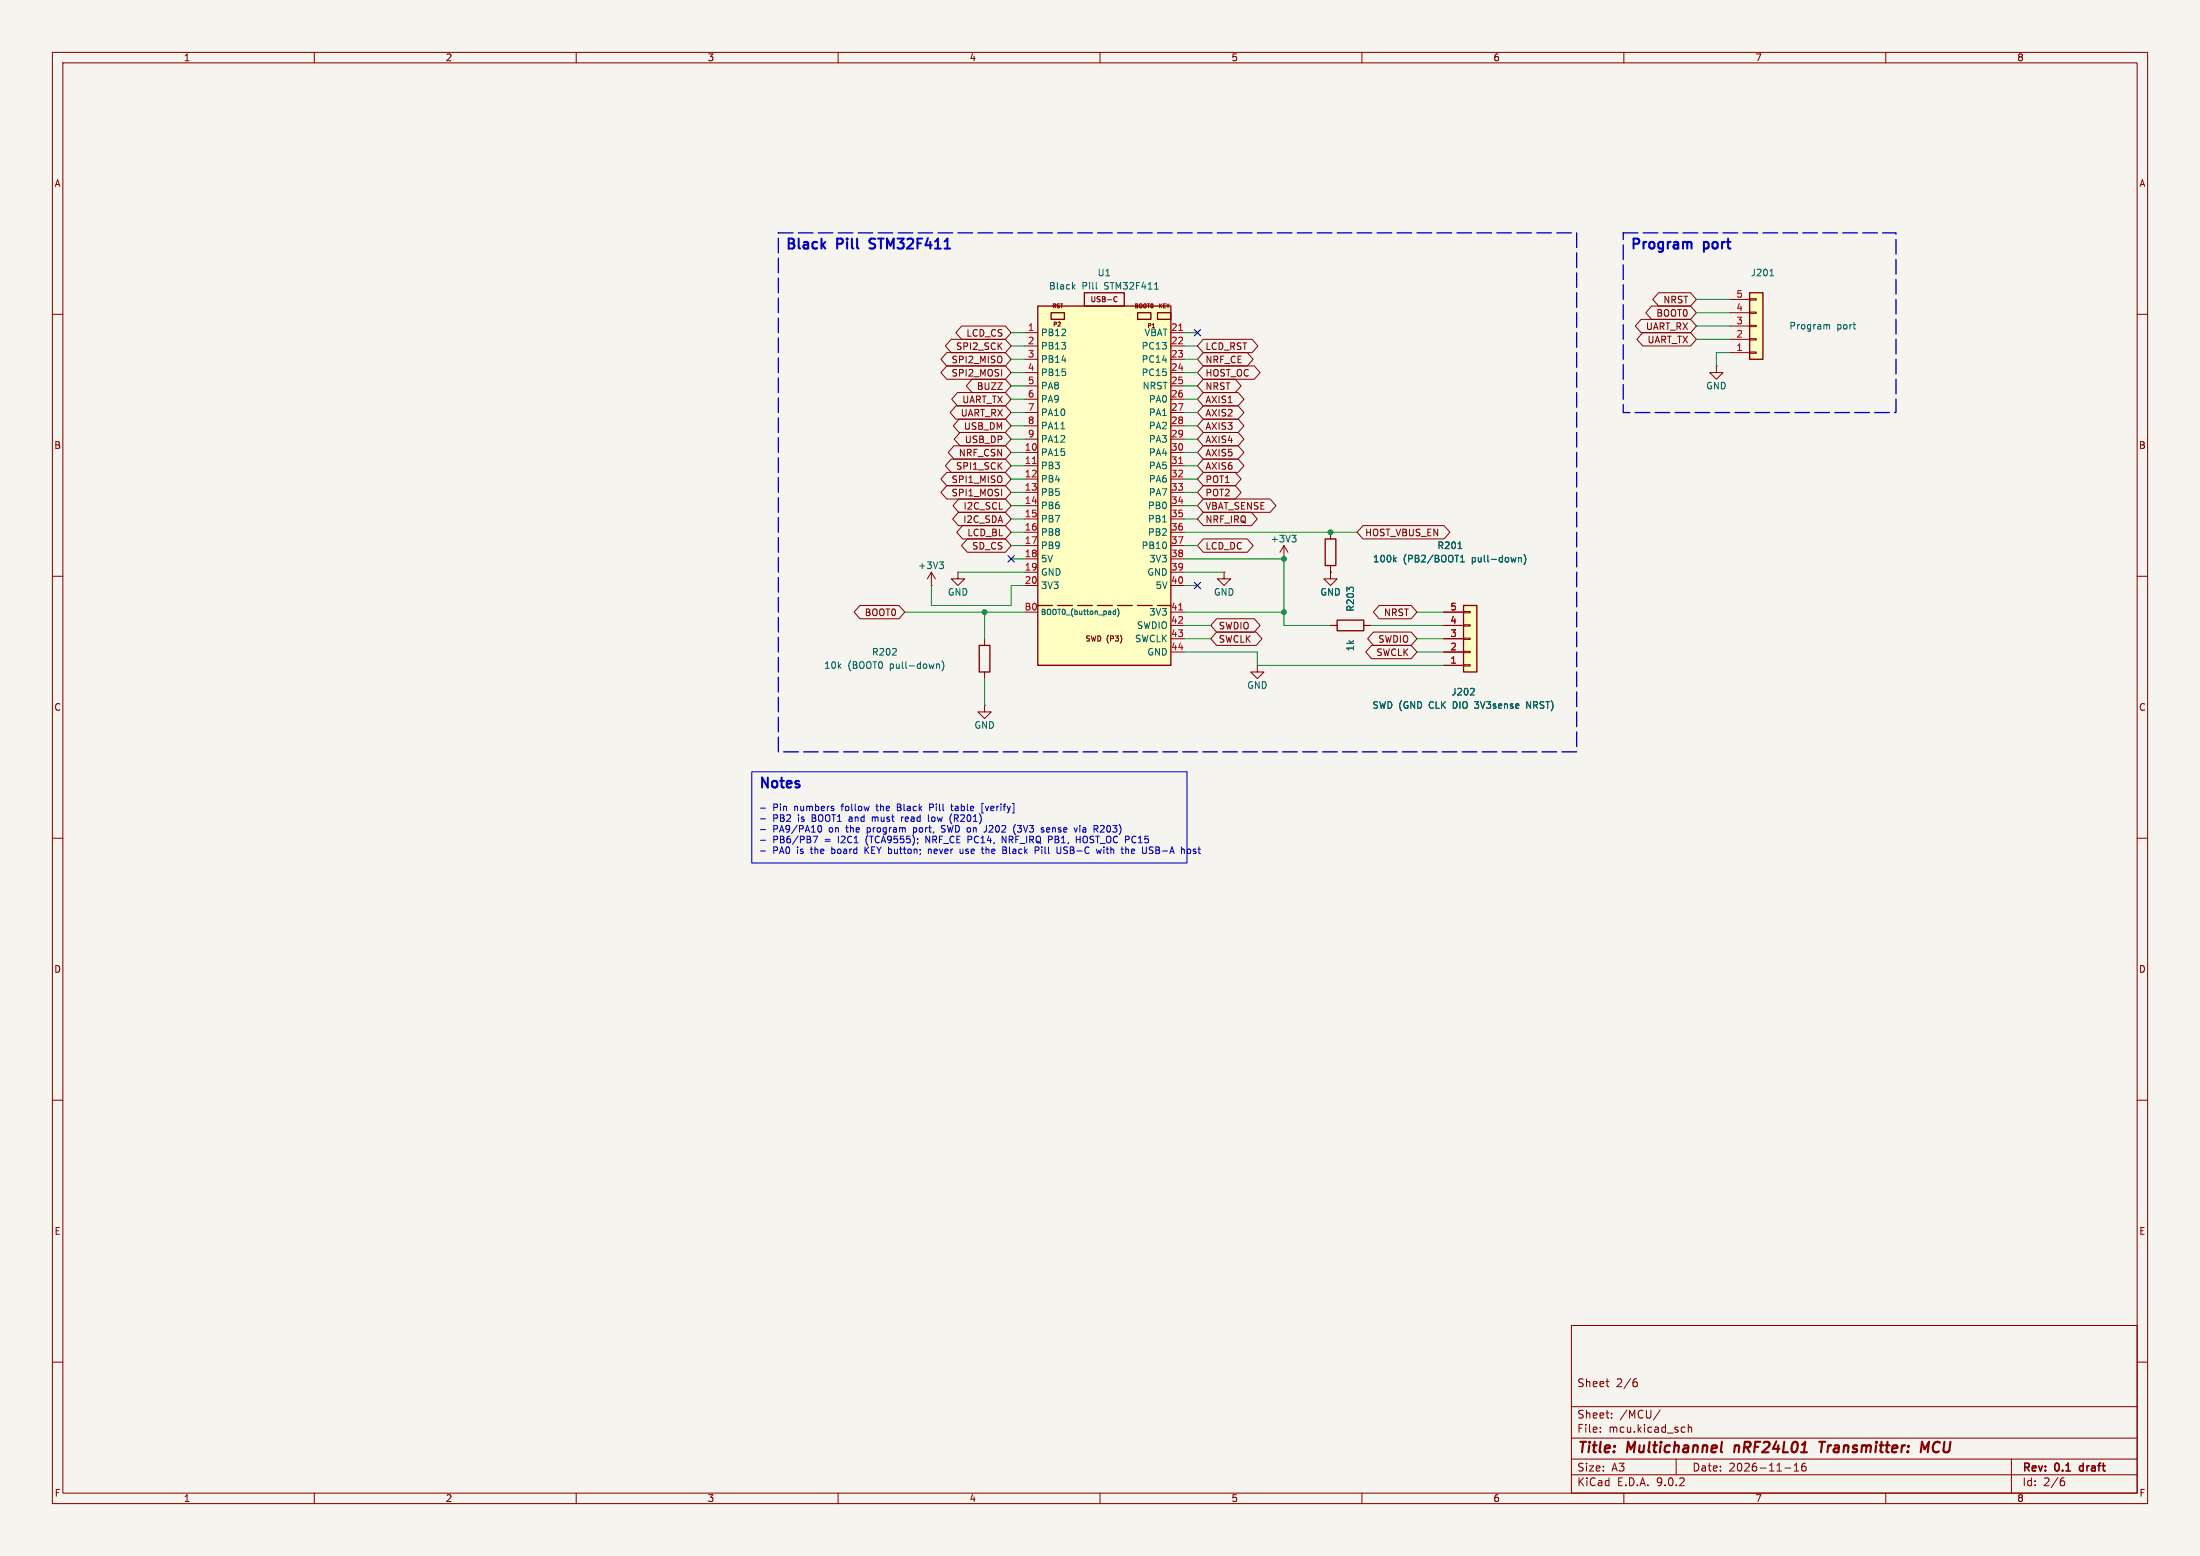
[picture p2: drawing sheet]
(kicad_sch
 (version 20250114)
 (generator "eeschema")
 (generator_version "9.0")
 (paper "A3")
 (title_block
  (title "Multichannel nRF24L01 Transmitter: MCU")
  (date "2026-11-16")
  (rev "0.1 draft")
  (comment 1 "Sheet 2/6"))
 (lib_symbols
  (symbol "transmitter_custom:BlackPill_STM32F411" (exclude_from_sim no) (in_bom yes) (on_board yes)
   (property "Reference" "U" (at 0 35.56 0) (effects (font (size 1.27 1.27))))
   (property "Value" "BlackPill_STM32F411" (at 0 -40.64 0) (effects (font (size 1.27 1.27))))
   (property "Footprint" "" (at 0 0 0) (effects (font (size 1.27 1.27)) (hide yes)))
   (property "Datasheet" "~" (at 0 0 0) (effects (font (size 1.27 1.27)) (hide yes)))
   (property "Description" "WeAct Black Pill STM32F411CEU6 (v3.x). Pins 1-20 = header P2.1-P2.20 (left), 21-40 = P1.20..P1.1 (right), 41-44 = SWD header P3.1-P3.4, B0 = BOOT0 button pad (no header pin). Source: github.com/hojoonch/BlackPill_WeAct-BlackPill-STM32F411CEU6-KiCad-Library validation/pinout_and_geometry.csv. [verify] left/right edge." (at 0 0 0) (effects (font (size 1.27 1.27)) (hide yes)))
   (symbol "BlackPill_STM32F411_0_1"
    (rectangle (start -12.7 30.48) (end 12.7 -38.1) (stroke (width 0.254) (type default)) (fill (type background)))
    (rectangle (start -3.81 33.02) (end 3.81 30.48) (stroke (width 0.254) (type default)) (fill (type none)))
    (text "USB-C" (at 0 31.75 0) (effects (font (size 1.0 1.0))))
    (rectangle (start -10.16 29.21) (end -7.62 27.94) (stroke (width 0.254) (type default)) (fill (type none)))
    (text "RST" (at -8.89 30.48 0) (effects (font (size 0.762 0.762))))
    (rectangle (start 6.35 29.21) (end 8.89 27.94) (stroke (width 0.254) (type default)) (fill (type none)))
    (text "BOOT0" (at 7.62 30.48 0) (effects (font (size 0.762 0.762))))
    (rectangle (start 10.16 29.21) (end 12.7 27.94) (stroke (width 0.254) (type default)) (fill (type none)))
    (text "KEY" (at 11.43 30.48 0) (effects (font (size 0.762 0.762))))
    (polyline (pts (xy -12.7 -26.67) (xy 12.7 -26.67)) (stroke (width 0.254) (type dash)) (fill (type none)))
    (text "SWD (P3)" (at 0 -33.02 0) (effects (font (size 1.0 1.0))))
    (text "P2" (at -9.0 27.0 0) (effects (font (size 0.762 0.762))))
    (text "P1" (at 9.0 26.7 0) (effects (font (size 0.762 0.762)))))
   (symbol "BlackPill_STM32F411_1_1"
    (pin bidirectional line (at -15.24 25.4 0) (length 2.54) (name "PB12" (effects (font (size 1.27 1.27)))) (number "1" (effects (font (size 1.27 1.27)))))
    (pin bidirectional line (at -15.24 22.86 0) (length 2.54) (name "PB13" (effects (font (size 1.27 1.27)))) (number "2" (effects (font (size 1.27 1.27)))))
    (pin bidirectional line (at -15.24 20.32 0) (length 2.54) (name "PB14" (effects (font (size 1.27 1.27)))) (number "3" (effects (font (size 1.27 1.27)))))
    (pin bidirectional line (at -15.24 17.78 0) (length 2.54) (name "PB15" (effects (font (size 1.27 1.27)))) (number "4" (effects (font (size 1.27 1.27)))))
    (pin bidirectional line (at -15.24 15.24 0) (length 2.54) (name "PA8" (effects (font (size 1.27 1.27)))) (number "5" (effects (font (size 1.27 1.27)))))
    (pin bidirectional line (at -15.24 12.7 0) (length 2.54) (name "PA9" (effects (font (size 1.27 1.27)))) (number "6" (effects (font (size 1.27 1.27)))))
    (pin bidirectional line (at -15.24 10.16 0) (length 2.54) (name "PA10" (effects (font (size 1.27 1.27)))) (number "7" (effects (font (size 1.27 1.27)))))
    (pin bidirectional line (at -15.24 7.62 0) (length 2.54) (name "PA11" (effects (font (size 1.27 1.27)))) (number "8" (effects (font (size 1.27 1.27)))))
    (pin bidirectional line (at -15.24 5.08 0) (length 2.54) (name "PA12" (effects (font (size 1.27 1.27)))) (number "9" (effects (font (size 1.27 1.27)))))
    (pin bidirectional line (at -15.24 2.54 0) (length 2.54) (name "PA15" (effects (font (size 1.27 1.27)))) (number "10" (effects (font (size 1.27 1.27)))))
    (pin bidirectional line (at -15.24 0.0 0) (length 2.54) (name "PB3" (effects (font (size 1.27 1.27)))) (number "11" (effects (font (size 1.27 1.27)))))
    (pin bidirectional line (at -15.24 -2.54 0) (length 2.54) (name "PB4" (effects (font (size 1.27 1.27)))) (number "12" (effects (font (size 1.27 1.27)))))
    (pin bidirectional line (at -15.24 -5.08 0) (length 2.54) (name "PB5" (effects (font (size 1.27 1.27)))) (number "13" (effects (font (size 1.27 1.27)))))
    (pin bidirectional line (at -15.24 -7.62 0) (length 2.54) (name "PB6" (effects (font (size 1.27 1.27)))) (number "14" (effects (font (size 1.27 1.27)))))
    (pin bidirectional line (at -15.24 -10.16 0) (length 2.54) (name "PB7" (effects (font (size 1.27 1.27)))) (number "15" (effects (font (size 1.27 1.27)))))
    (pin bidirectional line (at -15.24 -12.7 0) (length 2.54) (name "PB8" (effects (font (size 1.27 1.27)))) (number "16" (effects (font (size 1.27 1.27)))))
    (pin bidirectional line (at -15.24 -15.24 0) (length 2.54) (name "PB9" (effects (font (size 1.27 1.27)))) (number "17" (effects (font (size 1.27 1.27)))))
    (pin passive line (at -15.24 -17.78 0) (length 2.54) (name "5V" (effects (font (size 1.27 1.27)))) (number "18" (effects (font (size 1.27 1.27)))))
    (pin power_in line (at -15.24 -20.32 0) (length 2.54) (name "GND" (effects (font (size 1.27 1.27)))) (number "19" (effects (font (size 1.27 1.27)))))
    (pin power_in line (at -15.24 -22.86 0) (length 2.54) (name "3V3" (effects (font (size 1.27 1.27)))) (number "20" (effects (font (size 1.27 1.27)))))
    (pin passive line (at 15.24 25.4 180) (length 2.54) (name "VBAT" (effects (font (size 1.27 1.27)))) (number "21" (effects (font (size 1.27 1.27)))))
    (pin bidirectional line (at 15.24 22.86 180) (length 2.54) (name "PC13" (effects (font (size 1.27 1.27)))) (number "22" (effects (font (size 1.27 1.27)))))
    (pin bidirectional line (at 15.24 20.32 180) (length 2.54) (name "PC14" (effects (font (size 1.27 1.27)))) (number "23" (effects (font (size 1.27 1.27)))))
    (pin bidirectional line (at 15.24 17.78 180) (length 2.54) (name "PC15" (effects (font (size 1.27 1.27)))) (number "24" (effects (font (size 1.27 1.27)))))
    (pin bidirectional line (at 15.24 15.24 180) (length 2.54) (name "NRST" (effects (font (size 1.27 1.27)))) (number "25" (effects (font (size 1.27 1.27)))))
    (pin bidirectional line (at 15.24 12.7 180) (length 2.54) (name "PA0" (effects (font (size 1.27 1.27)))) (number "26" (effects (font (size 1.27 1.27)))))
    (pin bidirectional line (at 15.24 10.16 180) (length 2.54) (name "PA1" (effects (font (size 1.27 1.27)))) (number "27" (effects (font (size 1.27 1.27)))))
    (pin bidirectional line (at 15.24 7.62 180) (length 2.54) (name "PA2" (effects (font (size 1.27 1.27)))) (number "28" (effects (font (size 1.27 1.27)))))
    (pin bidirectional line (at 15.24 5.08 180) (length 2.54) (name "PA3" (effects (font (size 1.27 1.27)))) (number "29" (effects (font (size 1.27 1.27)))))
    (pin bidirectional line (at 15.24 2.54 180) (length 2.54) (name "PA4" (effects (font (size 1.27 1.27)))) (number "30" (effects (font (size 1.27 1.27)))))
    (pin bidirectional line (at 15.24 0.0 180) (length 2.54) (name "PA5" (effects (font (size 1.27 1.27)))) (number "31" (effects (font (size 1.27 1.27)))))
    (pin bidirectional line (at 15.24 -2.54 180) (length 2.54) (name "PA6" (effects (font (size 1.27 1.27)))) (number "32" (effects (font (size 1.27 1.27)))))
    (pin bidirectional line (at 15.24 -5.08 180) (length 2.54) (name "PA7" (effects (font (size 1.27 1.27)))) (number "33" (effects (font (size 1.27 1.27)))))
    (pin bidirectional line (at 15.24 -7.62 180) (length 2.54) (name "PB0" (effects (font (size 1.27 1.27)))) (number "34" (effects (font (size 1.27 1.27)))))
    (pin bidirectional line (at 15.24 -10.16 180) (length 2.54) (name "PB1" (effects (font (size 1.27 1.27)))) (number "35" (effects (font (size 1.27 1.27)))))
    (pin bidirectional line (at 15.24 -12.7 180) (length 2.54) (name "PB2" (effects (font (size 1.27 1.27)))) (number "36" (effects (font (size 1.27 1.27)))))
    (pin bidirectional line (at 15.24 -15.24 180) (length 2.54) (name "PB10" (effects (font (size 1.27 1.27)))) (number "37" (effects (font (size 1.27 1.27)))))
    (pin power_in line (at 15.24 -17.78 180) (length 2.54) (name "3V3" (effects (font (size 1.27 1.27)))) (number "38" (effects (font (size 1.27 1.27)))))
    (pin power_in line (at 15.24 -20.32 180) (length 2.54) (name "GND" (effects (font (size 1.27 1.27)))) (number "39" (effects (font (size 1.27 1.27)))))
    (pin passive line (at 15.24 -22.86 180) (length 2.54) (name "5V" (effects (font (size 1.27 1.27)))) (number "40" (effects (font (size 1.27 1.27)))))
    (pin power_in line (at 15.24 -27.94 180) (length 2.54) (name "3V3" (effects (font (size 1.27 1.27)))) (number "41" (effects (font (size 1.27 1.27)))))
    (pin bidirectional line (at 15.24 -30.48 180) (length 2.54) (name "SWDIO" (effects (font (size 1.27 1.27)))) (number "42" (effects (font (size 1.27 1.27)))))
    (pin bidirectional line (at 15.24 -33.02 180) (length 2.54) (name "SWCLK" (effects (font (size 1.27 1.27)))) (number "43" (effects (font (size 1.27 1.27)))))
    (pin power_in line (at 15.24 -35.56 180) (length 2.54) (name "GND" (effects (font (size 1.27 1.27)))) (number "44" (effects (font (size 1.27 1.27)))))
    (pin passive line (at -15.24 -27.94 0) (length 2.54) (name "BOOT0 (button pad)" (effects (font (size 1.0 1.0)))) (number "B0" (effects (font (size 1.27 1.27))))))
   (embedded_fonts no))
  (symbol "Device:R"
   (pin_numbers (hide yes))
   (pin_names
    (offset 0)) (exclude_from_sim no) (in_bom yes) (on_board yes)
   (property "Reference" "R" (at 2.032 0 90) (effects (font (size 1.27 1.27))))
   (property "Value" "R" (at 0 0 90) (effects (font (size 1.27 1.27))))
   (property "Footprint" "" (at -1.778 0 90) (effects (font (size 1.27 1.27)) (hide yes)))
   (property "Datasheet" "~" (at 0 0 0) (effects (font (size 1.27 1.27)) (hide yes)))
   (property "Description" "Resistor" (at 0 0 0) (effects (font (size 1.27 1.27)) (hide yes)))
   (symbol "R_0_1"
    (rectangle (start -1.016 -2.54) (end 1.016 2.54) (stroke (width 0.254) (type default)) (fill (type none))))
   (symbol "R_1_1"
    (pin passive line (at 0 3.81 270) (length 1.27) (name "~" (effects (font (size 1.27 1.27)))) (number "1" (effects (font (size 1.27 1.27)))))
    (pin passive line (at 0 -3.81 90) (length 1.27) (name "~" (effects (font (size 1.27 1.27)))) (number "2" (effects (font (size 1.27 1.27))))))
   (embedded_fonts no))
  (symbol "Connector_Generic:Conn_01x05"
   (pin_names
    (offset 1.016) (hide yes)) (exclude_from_sim no) (in_bom yes) (on_board yes)
   (property "Reference" "J" (at 0 7.62 0) (effects (font (size 1.27 1.27))))
   (property "Value" "Conn_01x05" (at 0 -7.62 0) (effects (font (size 1.27 1.27))))
   (property "Footprint" "" (at 0 0 0) (effects (font (size 1.27 1.27)) (hide yes)))
   (property "Datasheet" "~" (at 0 0 0) (effects (font (size 1.27 1.27)) (hide yes)))
   (property "Description" "Generic connector, single row, 01x05, script generated (kicad-library-utils/schlib/autogen/connector/)" (at 0 0 0) (effects (font (size 1.27 1.27)) (hide yes)))
   (symbol "Conn_01x05_1_1"
    (rectangle (start -1.27 6.35) (end 1.27 -6.35) (stroke (width 0.254) (type default)) (fill (type background)))
    (rectangle (start -1.27 5.207) (end 0 4.953) (stroke (width 0.1524) (type default)) (fill (type none)))
    (rectangle (start -1.27 2.667) (end 0 2.413) (stroke (width 0.1524) (type default)) (fill (type none)))
    (rectangle (start -1.27 0.127) (end 0 -0.127) (stroke (width 0.1524) (type default)) (fill (type none)))
    (rectangle (start -1.27 -2.413) (end 0 -2.667) (stroke (width 0.1524) (type default)) (fill (type none)))
    (rectangle (start -1.27 -4.953) (end 0 -5.207) (stroke (width 0.1524) (type default)) (fill (type none)))
    (pin passive line (at -5.08 5.08 0) (length 3.81) (name "Pin_1" (effects (font (size 1.27 1.27)))) (number "1" (effects (font (size 1.27 1.27)))))
    (pin passive line (at -5.08 2.54 0) (length 3.81) (name "Pin_2" (effects (font (size 1.27 1.27)))) (number "2" (effects (font (size 1.27 1.27)))))
    (pin passive line (at -5.08 0 0) (length 3.81) (name "Pin_3" (effects (font (size 1.27 1.27)))) (number "3" (effects (font (size 1.27 1.27)))))
    (pin passive line (at -5.08 -2.54 0) (length 3.81) (name "Pin_4" (effects (font (size 1.27 1.27)))) (number "4" (effects (font (size 1.27 1.27)))))
    (pin passive line (at -5.08 -5.08 0) (length 3.81) (name "Pin_5" (effects (font (size 1.27 1.27)))) (number "5" (effects (font (size 1.27 1.27))))))
   (embedded_fonts no))
  (symbol "Connector_Generic:Conn_01x04"
   (pin_names
    (offset 1.016) (hide yes)) (exclude_from_sim no) (in_bom yes) (on_board yes)
   (property "Reference" "J" (at 0 5.08 0) (effects (font (size 1.27 1.27))))
   (property "Value" "Conn_01x04" (at 0 -7.62 0) (effects (font (size 1.27 1.27))))
   (property "Footprint" "" (at 0 0 0) (effects (font (size 1.27 1.27)) (hide yes)))
   (property "Datasheet" "~" (at 0 0 0) (effects (font (size 1.27 1.27)) (hide yes)))
   (property "Description" "Generic connector, single row, 01x04, script generated (kicad-library-utils/schlib/autogen/connector/)" (at 0 0 0) (effects (font (size 1.27 1.27)) (hide yes)))
   (symbol "Conn_01x04_1_1"
    (rectangle (start -1.27 3.81) (end 1.27 -6.35) (stroke (width 0.254) (type default)) (fill (type background)))
    (rectangle (start -1.27 2.667) (end 0 2.413) (stroke (width 0.1524) (type default)) (fill (type none)))
    (rectangle (start -1.27 0.127) (end 0 -0.127) (stroke (width 0.1524) (type default)) (fill (type none)))
    (rectangle (start -1.27 -2.413) (end 0 -2.667) (stroke (width 0.1524) (type default)) (fill (type none)))
    (rectangle (start -1.27 -4.953) (end 0 -5.207) (stroke (width 0.1524) (type default)) (fill (type none)))
    (pin passive line (at -5.08 2.54 0) (length 3.81) (name "Pin_1" (effects (font (size 1.27 1.27)))) (number "1" (effects (font (size 1.27 1.27)))))
    (pin passive line (at -5.08 0 0) (length 3.81) (name "Pin_2" (effects (font (size 1.27 1.27)))) (number "2" (effects (font (size 1.27 1.27)))))
    (pin passive line (at -5.08 -2.54 0) (length 3.81) (name "Pin_3" (effects (font (size 1.27 1.27)))) (number "3" (effects (font (size 1.27 1.27)))))
    (pin passive line (at -5.08 -5.08 0) (length 3.81) (name "Pin_4" (effects (font (size 1.27 1.27)))) (number "4" (effects (font (size 1.27 1.27))))))
   (embedded_fonts no))
  (symbol "power:PWR_FLAG"
   (power)
   (pin_numbers (hide yes))
   (pin_names
    (offset 0) (hide yes)) (exclude_from_sim no) (in_bom yes) (on_board yes)
   (property "Reference" "#FLG" (at 0 1.905 0) (effects (font (size 1.27 1.27)) (hide yes)))
   (property "Value" "PWR_FLAG" (at 0 3.81 0) (effects (font (size 1.27 1.27))))
   (property "Footprint" "" (at 0 0 0) (effects (font (size 1.27 1.27)) (hide yes)))
   (property "Datasheet" "~" (at 0 0 0) (effects (font (size 1.27 1.27)) (hide yes)))
   (property "Description" "Special symbol for telling ERC where power comes from" (at 0 0 0) (effects (font (size 1.27 1.27)) (hide yes)))
   (symbol "PWR_FLAG_0_0"
    (pin power_out line (at 0 0 90) (length 0) (name "~" (effects (font (size 1.27 1.27)))) (number "1" (effects (font (size 1.27 1.27))))))
   (symbol "PWR_FLAG_0_1"
    (polyline (pts (xy 0 0) (xy 0 1.27) (xy -1.016 1.905) (xy 0 2.54) (xy 1.016 1.905) (xy 0 1.27)) (stroke (width 0) (type default)) (fill (type none))))
   (embedded_fonts no))
  (symbol "power:+3V3"
   (power)
   (pin_numbers (hide yes))
   (pin_names
    (offset 0) (hide yes)) (exclude_from_sim no) (in_bom yes) (on_board yes)
   (property "Reference" "#PWR" (at 0 -3.81 0) (effects (font (size 1.27 1.27)) (hide yes)))
   (property "Value" "+3V3" (at 0 3.556 0) (effects (font (size 1.27 1.27))))
   (property "Footprint" "" (at 0 0 0) (effects (font (size 1.27 1.27)) (hide yes)))
   (property "Datasheet" "" (at 0 0 0) (effects (font (size 1.27 1.27)) (hide yes)))
   (property "Description" "Power symbol creates a global label with name \"+3V3\"" (at 0 0 0) (effects (font (size 1.27 1.27)) (hide yes)))
   (symbol "+3V3_0_1"
    (polyline (pts (xy -0.762 1.27) (xy 0 2.54)) (stroke (width 0) (type default)) (fill (type none)))
    (polyline (pts (xy 0 2.54) (xy 0.762 1.27)) (stroke (width 0) (type default)) (fill (type none)))
    (polyline (pts (xy 0 0) (xy 0 2.54)) (stroke (width 0) (type default)) (fill (type none))))
   (symbol "+3V3_1_1"
    (pin power_in line (at 0 0 90) (length 0) (name "~" (effects (font (size 1.27 1.27)))) (number "1" (effects (font (size 1.27 1.27))))))
   (embedded_fonts no)
   (embedded_fonts no))
  (symbol "power:GND"
   (power)
   (pin_numbers (hide yes))
   (pin_names
    (offset 0) (hide yes)) (exclude_from_sim no) (in_bom yes) (on_board yes)
   (property "Reference" "#PWR" (at 0 -6.35 0) (effects (font (size 1.27 1.27)) (hide yes)))
   (property "Value" "GND" (at 0 -3.81 0) (effects (font (size 1.27 1.27))))
   (property "Footprint" "" (at 0 0 0) (effects (font (size 1.27 1.27)) (hide yes)))
   (property "Datasheet" "" (at 0 0 0) (effects (font (size 1.27 1.27)) (hide yes)))
   (property "Description" "Power symbol creates a global label with name \"GND\" , ground" (at 0 0 0) (effects (font (size 1.27 1.27)) (hide yes)))
   (symbol "GND_0_1"
    (polyline (pts (xy 0 0) (xy 0 -1.27) (xy 1.27 -1.27) (xy 0 -2.54) (xy -1.27 -1.27) (xy 0 -1.27)) (stroke (width 0) (type default)) (fill (type none))))
   (symbol "GND_1_1"
    (pin power_in line (at 0 0 270) (length 0) (name "~" (effects (font (size 1.27 1.27)))) (number "1" (effects (font (size 1.27 1.27))))))
   (embedded_fonts no)
   (embedded_fonts no)))
 (symbol
  (lib_id "transmitter_custom:BlackPill_STM32F411")
  (at 210.82 88.9 0)
  (unit 1)
  (exclude_from_sim no)
  (in_bom yes)
  (on_board yes)
  (dnp no)
  (property "Reference" "U1" (at 210.82 52.07 0) (show_name no) (do_not_autoplace no) (effects (font (size 1.27 1.27))))
  (property "Value" "Black Pill STM32F411" (at 210.82 54.61 0) (show_name no) (do_not_autoplace no) (effects (font (size 1.27 1.27))))
  (property "Footprint" "" (at 210.82 88.9 0) (hide yes) (show_name no) (do_not_autoplace no) (effects (font (size 1.27 1.27))))
  (property "Datasheet" "" (at 210.82 88.9 0) (hide yes) (show_name no) (do_not_autoplace no) (effects (font (size 1.27 1.27))))
  (property "Description" "WeAct Black Pill STM32F411CEU6 (v3.x). Pins 1-20 = header P2.1-P2.20 (left), 21-40 = P1.20..P1.1 (right), 41-44 = SWD header P3.1-P3.4, B0 = BOOT0 button pad (no header pin). Source: github.com/hojoonch/BlackPill_WeAct-BlackPill-STM32F411CEU6-KiCad-Library validation/pinout_and_geometry.csv. [verify] left/right edge." (at 210.82 88.9 0) (hide yes) (show_name no) (do_not_autoplace no) (effects (font (size 1.27 1.27))))
  (pin "1")
  (pin "2")
  (pin "3")
  (pin "4")
  (pin "5")
  (pin "6")
  (pin "7")
  (pin "8")
  (pin "9")
  (pin "10")
  (pin "11")
  (pin "12")
  (pin "13")
  (pin "14")
  (pin "15")
  (pin "16")
  (pin "17")
  (pin "18")
  (pin "19")
  (pin "20")
  (pin "21")
  (pin "22")
  (pin "23")
  (pin "24")
  (pin "25")
  (pin "26")
  (pin "27")
  (pin "28")
  (pin "29")
  (pin "30")
  (pin "31")
  (pin "32")
  (pin "33")
  (pin "34")
  (pin "35")
  (pin "36")
  (pin "37")
  (pin "38")
  (pin "39")
  (pin "40")
  (pin "41")
  (pin "42")
  (pin "43")
  (pin "44")
  (pin "B0"))
 (symbol
  (lib_id "Device:R")
  (at 254 105.41 0)
  (unit 1)
  (exclude_from_sim no)
  (in_bom yes)
  (on_board yes)
  (dnp no)
  (property "Reference" "R201" (at 276.86 104.14 0) (show_name no) (do_not_autoplace no) (effects (font (size 1.27 1.27))))
  (property "Value" "100k (PB2/BOOT1 pull-down)" (at 276.86 106.68 0) (show_name no) (do_not_autoplace no) (effects (font (size 1.27 1.27))))
  (property "Footprint" "" (at 254 105.41 0) (hide yes) (show_name no) (do_not_autoplace no) (effects (font (size 1.27 1.27))))
  (property "Datasheet" "" (at 254 105.41 0) (hide yes) (show_name no) (do_not_autoplace no) (effects (font (size 1.27 1.27))))
  (property "Description" "Resistor" (at 254 105.41 0) (hide yes) (show_name no) (do_not_autoplace no) (effects (font (size 1.27 1.27))))
  (pin "1")
  (pin "2"))
 (symbol
  (lib_id "Device:R")
  (at 187.96 125.73 0)
  (unit 1)
  (exclude_from_sim no)
  (in_bom yes)
  (on_board yes)
  (dnp no)
  (property "Reference" "R202" (at 168.91 124.46 0) (show_name no) (do_not_autoplace no) (effects (font (size 1.27 1.27))))
  (property "Value" "10k (BOOT0 pull-down)" (at 168.91 127 0) (show_name no) (do_not_autoplace no) (effects (font (size 1.27 1.27))))
  (property "Footprint" "" (at 187.96 125.73 0) (hide yes) (show_name no) (do_not_autoplace no) (effects (font (size 1.27 1.27))))
  (property "Datasheet" "" (at 187.96 125.73 0) (hide yes) (show_name no) (do_not_autoplace no) (effects (font (size 1.27 1.27))))
  (property "Description" "Resistor" (at 187.96 125.73 0) (hide yes) (show_name no) (do_not_autoplace no) (effects (font (size 1.27 1.27))))
  (pin "1")
  (pin "2"))
 (symbol
  (lib_id "Connector_Generic:Conn_01x05")
  (at 335.28 62.23 0)
  (mirror x)
  (unit 1)
  (exclude_from_sim no)
  (in_bom yes)
  (on_board yes)
  (dnp no)
  (property "Reference" "J201" (at 336.55 52.07 0) (show_name no) (do_not_autoplace no) (effects (font (size 1.27 1.27))))
  (property "Value" "Program port" (at 347.98 62.23 0) (show_name no) (do_not_autoplace no) (effects (font (size 1.27 1.27))))
  (property "Footprint" "" (at 335.28 62.23 0) (hide yes) (show_name no) (do_not_autoplace no) (effects (font (size 1.27 1.27))))
  (property "Datasheet" "" (at 335.28 62.23 0) (hide yes) (show_name no) (do_not_autoplace no) (effects (font (size 1.27 1.27))))
  (property "Description" "Generic connector, single row, 01x05, script generated (kicad-library-utils/schlib/autogen/connector/)" (at 335.28 62.23 0) (hide yes) (show_name no) (do_not_autoplace no) (effects (font (size 1.27 1.27))))
  (pin "1")
  (pin "2")
  (pin "3")
  (pin "4")
  (pin "5"))
 (no_connect
  (at 193.04 106.68))
 (no_connect
  (at 228.6 63.5))
 (no_connect
  (at 228.6 111.76))
 (symbol
  (lib_id "power:GND")
  (at 182.88 109.22 0)
  (unit 1)
  (exclude_from_sim no)
  (in_bom yes)
  (on_board yes)
  (dnp no)
  (property "Reference" "#PWR0201" (at 182.88 109.22 0) (hide yes) (show_name no) (do_not_autoplace no) (effects (font (size 1.27 1.27))))
  (property "Value" "GND" (at 182.88 113.03 0) (show_name no) (do_not_autoplace no) (effects (font (size 1.27 1.27))))
  (property "Footprint" "" (at 182.88 109.22 0) (hide yes) (show_name no) (do_not_autoplace no) (effects (font (size 1.27 1.27))))
  (property "Datasheet" "" (at 182.88 109.22 0) (hide yes) (show_name no) (do_not_autoplace no) (effects (font (size 1.27 1.27))))
  (property "Description" "" (at 182.88 109.22 0) (hide yes) (show_name no) (do_not_autoplace no) (effects (font (size 1.27 1.27))))
  (pin "1"))
 (symbol
  (lib_id "power:+3V3")
  (at 177.8 111.76 0)
  (unit 1)
  (exclude_from_sim no)
  (in_bom yes)
  (on_board yes)
  (dnp no)
  (property "Reference" "#PWR0202" (at 177.8 111.76 0) (hide yes) (show_name no) (do_not_autoplace no) (effects (font (size 1.27 1.27))))
  (property "Value" "+3V3" (at 177.8 107.95 0) (show_name no) (do_not_autoplace no) (effects (font (size 1.27 1.27))))
  (property "Footprint" "" (at 177.8 111.76 0) (hide yes) (show_name no) (do_not_autoplace no) (effects (font (size 1.27 1.27))))
  (property "Datasheet" "" (at 177.8 111.76 0) (hide yes) (show_name no) (do_not_autoplace no) (effects (font (size 1.27 1.27))))
  (property "Description" "" (at 177.8 111.76 0) (hide yes) (show_name no) (do_not_autoplace no) (effects (font (size 1.27 1.27))))
  (pin "1"))
 (symbol
  (lib_id "power:+3V3")
  (at 245.11 106.68 0)
  (unit 1)
  (exclude_from_sim no)
  (in_bom yes)
  (on_board yes)
  (dnp no)
  (property "Reference" "#PWR0203" (at 245.11 106.68 0) (hide yes) (show_name no) (do_not_autoplace no) (effects (font (size 1.27 1.27))))
  (property "Value" "+3V3" (at 245.11 102.87 0) (show_name no) (do_not_autoplace no) (effects (font (size 1.27 1.27))))
  (property "Footprint" "" (at 245.11 106.68 0) (hide yes) (show_name no) (do_not_autoplace no) (effects (font (size 1.27 1.27))))
  (property "Datasheet" "" (at 245.11 106.68 0) (hide yes) (show_name no) (do_not_autoplace no) (effects (font (size 1.27 1.27))))
  (property "Description" "" (at 245.11 106.68 0) (hide yes) (show_name no) (do_not_autoplace no) (effects (font (size 1.27 1.27))))
  (pin "1"))
 (symbol
  (lib_id "power:GND")
  (at 233.68 109.22 0)
  (unit 1)
  (exclude_from_sim no)
  (in_bom yes)
  (on_board yes)
  (dnp no)
  (property "Reference" "#PWR0204" (at 233.68 109.22 0) (hide yes) (show_name no) (do_not_autoplace no) (effects (font (size 1.27 1.27))))
  (property "Value" "GND" (at 233.68 113.03 0) (show_name no) (do_not_autoplace no) (effects (font (size 1.27 1.27))))
  (property "Footprint" "" (at 233.68 109.22 0) (hide yes) (show_name no) (do_not_autoplace no) (effects (font (size 1.27 1.27))))
  (property "Datasheet" "" (at 233.68 109.22 0) (hide yes) (show_name no) (do_not_autoplace no) (effects (font (size 1.27 1.27))))
  (property "Description" "" (at 233.68 109.22 0) (hide yes) (show_name no) (do_not_autoplace no) (effects (font (size 1.27 1.27))))
  (pin "1"))
 (global_label "SWDIO"
  (at 231.14 119.38 0)
  (effects (font (size 1.27 1.27)) (justify left)))
 (global_label "SWCLK"
  (at 231.14 121.92 0)
  (effects (font (size 1.27 1.27)) (justify left)))
 (symbol
  (lib_id "power:GND")
  (at 240.03 127 0)
  (unit 1)
  (exclude_from_sim no)
  (in_bom yes)
  (on_board yes)
  (dnp no)
  (property "Reference" "#PWR0205" (at 240.03 127 0) (hide yes) (show_name no) (do_not_autoplace no) (effects (font (size 1.27 1.27))))
  (property "Value" "GND" (at 240.03 130.81 0) (show_name no) (do_not_autoplace no) (effects (font (size 1.27 1.27))))
  (property "Footprint" "" (at 240.03 127 0) (hide yes) (show_name no) (do_not_autoplace no) (effects (font (size 1.27 1.27))))
  (property "Datasheet" "" (at 240.03 127 0) (hide yes) (show_name no) (do_not_autoplace no) (effects (font (size 1.27 1.27))))
  (property "Description" "" (at 240.03 127 0) (hide yes) (show_name no) (do_not_autoplace no) (effects (font (size 1.27 1.27))))
  (pin "1"))
 (global_label "HOST_VBUS_EN"
  (at 259.08 101.6 0)
  (effects (font (size 1.27 1.27)) (justify left)))
 (symbol
  (lib_id "power:GND")
  (at 254 109.22 0)
  (unit 1)
  (exclude_from_sim no)
  (in_bom yes)
  (on_board yes)
  (dnp no)
  (property "Reference" "#PWR0206" (at 254 109.22 0) (hide yes) (show_name no) (do_not_autoplace no) (effects (font (size 1.27 1.27))))
  (property "Value" "GND" (at 254 113.03 0) (show_name no) (do_not_autoplace no) (effects (font (size 1.27 1.27))))
  (property "Footprint" "" (at 254 109.22 0) (hide yes) (show_name no) (do_not_autoplace no) (effects (font (size 1.27 1.27))))
  (property "Datasheet" "" (at 254 109.22 0) (hide yes) (show_name no) (do_not_autoplace no) (effects (font (size 1.27 1.27))))
  (property "Description" "" (at 254 109.22 0) (hide yes) (show_name no) (do_not_autoplace no) (effects (font (size 1.27 1.27))))
  (pin "1"))
 (global_label "BOOT0"
  (at 172.72 116.84 180)
  (effects (font (size 1.27 1.27)) (justify right)))
 (text "Notes"
  (exclude_from_sim no)
  (at 144.78 148.59 0)
  (effects (font (size 1.905 1.905)
    (bold yes)) (justify left top)))
 (text "- Pin numbers follow the Black Pill table [verify]\n- PB2 is BOOT1 and must read low (R201)\n- PA9/PA10 on the program port, SWD on J202 (3V3 sense via R203)\n- PB6/PB7 = I2C1 (TCA9555); NRF_CE PC14, NRF_IRQ PB1, HOST_OC PC15\n- PA0 is the board KEY button; never use the Black Pill USB-C with the USB-A host"
  (exclude_from_sim no)
  (at 144.78 153.67 0)
  (effects (font (size 1.27 1.27)) (justify left top)))
 (rectangle
  (start 143.51 147.32)
  (end 226.61 164.72)
  (stroke (width 0.2) (type default))
  (fill (type none)))
 (global_label "LCD_CS"
  (at 193.04 63.5 180)
  (effects (font (size 1.27 1.27)) (justify right)))
 (global_label "SPI2_SCK"
  (at 193.04 66.04 180)
  (effects (font (size 1.27 1.27)) (justify right)))
 (global_label "LCD_RST"
  (at 228.6 66.04 0)
  (effects (font (size 1.27 1.27)) (justify left)))
 (global_label "SPI2_MISO"
  (at 193.04 68.58 180)
  (effects (font (size 1.27 1.27)) (justify right)))
 (global_label "NRF_CE"
  (at 228.6 68.58 0)
  (effects (font (size 1.27 1.27)) (justify left)))
 (global_label "SPI2_MOSI"
  (at 193.04 71.12 180)
  (effects (font (size 1.27 1.27)) (justify right)))
 (global_label "HOST_OC"
  (at 228.6 71.12 0)
  (effects (font (size 1.27 1.27)) (justify left)))
 (global_label "BUZZ"
  (at 193.04 73.66 180)
  (effects (font (size 1.27 1.27)) (justify right)))
 (global_label "NRST"
  (at 228.6 73.66 0)
  (effects (font (size 1.27 1.27)) (justify left)))
 (global_label "UART_TX"
  (at 193.04 76.2 180)
  (effects (font (size 1.27 1.27)) (justify right)))
 (global_label "AXIS1"
  (at 228.6 76.2 0)
  (effects (font (size 1.27 1.27)) (justify left)))
 (global_label "UART_RX"
  (at 193.04 78.74 180)
  (effects (font (size 1.27 1.27)) (justify right)))
 (global_label "AXIS2"
  (at 228.6 78.74 0)
  (effects (font (size 1.27 1.27)) (justify left)))
 (global_label "USB_DM"
  (at 193.04 81.28 180)
  (effects (font (size 1.27 1.27)) (justify right)))
 (global_label "AXIS3"
  (at 228.6 81.28 0)
  (effects (font (size 1.27 1.27)) (justify left)))
 (global_label "USB_DP"
  (at 193.04 83.82 180)
  (effects (font (size 1.27 1.27)) (justify right)))
 (global_label "AXIS4"
  (at 228.6 83.82 0)
  (effects (font (size 1.27 1.27)) (justify left)))
 (global_label "NRF_CSN"
  (at 193.04 86.36 180)
  (effects (font (size 1.27 1.27)) (justify right)))
 (global_label "AXIS5"
  (at 228.6 86.36 0)
  (effects (font (size 1.27 1.27)) (justify left)))
 (global_label "SPI1_SCK"
  (at 193.04 88.9 180)
  (effects (font (size 1.27 1.27)) (justify right)))
 (global_label "AXIS6"
  (at 228.6 88.9 0)
  (effects (font (size 1.27 1.27)) (justify left)))
 (global_label "SPI1_MISO"
  (at 193.04 91.44 180)
  (effects (font (size 1.27 1.27)) (justify right)))
 (global_label "POT1"
  (at 228.6 91.44 0)
  (effects (font (size 1.27 1.27)) (justify left)))
 (global_label "SPI1_MOSI"
  (at 193.04 93.98 180)
  (effects (font (size 1.27 1.27)) (justify right)))
 (global_label "POT2"
  (at 228.6 93.98 0)
  (effects (font (size 1.27 1.27)) (justify left)))
 (global_label "I2C_SCL"
  (at 193.04 96.52 180)
  (effects (font (size 1.27 1.27)) (justify right)))
 (global_label "VBAT_SENSE"
  (at 228.6 96.52 0)
  (effects (font (size 1.27 1.27)) (justify left)))
 (global_label "I2C_SDA"
  (at 193.04 99.06 180)
  (effects (font (size 1.27 1.27)) (justify right)))
 (global_label "NRF_IRQ"
  (at 228.6 99.06 0)
  (effects (font (size 1.27 1.27)) (justify left)))
 (global_label "LCD_BL"
  (at 193.04 101.6 180)
  (effects (font (size 1.27 1.27)) (justify right)))
 (global_label "SD_CS"
  (at 193.04 104.14 180)
  (effects (font (size 1.27 1.27)) (justify right)))
 (global_label "LCD_DC"
  (at 228.6 104.14 0)
  (effects (font (size 1.27 1.27)) (justify left)))
 (symbol
  (lib_id "power:GND")
  (at 187.96 134.62 0)
  (unit 1)
  (exclude_from_sim no)
  (in_bom yes)
  (on_board yes)
  (dnp no)
  (property "Reference" "#PWR0207" (at 187.96 134.62 0) (hide yes) (show_name no) (do_not_autoplace no) (effects (font (size 1.27 1.27))))
  (property "Value" "GND" (at 187.96 138.43 0) (show_name no) (do_not_autoplace no) (effects (font (size 1.27 1.27))))
  (property "Footprint" "" (at 187.96 134.62 0) (hide yes) (show_name no) (do_not_autoplace no) (effects (font (size 1.27 1.27))))
  (property "Datasheet" "" (at 187.96 134.62 0) (hide yes) (show_name no) (do_not_autoplace no) (effects (font (size 1.27 1.27))))
  (property "Description" "" (at 187.96 134.62 0) (hide yes) (show_name no) (do_not_autoplace no) (effects (font (size 1.27 1.27))))
  (pin "1"))
 (global_label "NRST"
  (at 323.85 57.15 180)
  (effects (font (size 1.27 1.27)) (justify right)))
 (global_label "BOOT0"
  (at 323.85 59.69 180)
  (effects (font (size 1.27 1.27)) (justify right)))
 (global_label "UART_RX"
  (at 323.85 62.23 180)
  (effects (font (size 1.27 1.27)) (justify right)))
 (global_label "UART_TX"
  (at 323.85 64.77 180)
  (effects (font (size 1.27 1.27)) (justify right)))
 (symbol
  (lib_id "power:GND")
  (at 327.66 69.85 0)
  (unit 1)
  (exclude_from_sim no)
  (in_bom yes)
  (on_board yes)
  (dnp no)
  (property "Reference" "#PWR0208" (at 327.66 69.85 0) (hide yes) (show_name no) (do_not_autoplace no) (effects (font (size 1.27 1.27))))
  (property "Value" "GND" (at 327.66 73.66 0) (show_name no) (do_not_autoplace no) (effects (font (size 1.27 1.27))))
  (property "Footprint" "" (at 327.66 69.85 0) (hide yes) (show_name no) (do_not_autoplace no) (effects (font (size 1.27 1.27))))
  (property "Datasheet" "" (at 327.66 69.85 0) (hide yes) (show_name no) (do_not_autoplace no) (effects (font (size 1.27 1.27))))
  (property "Description" "" (at 327.66 69.85 0) (hide yes) (show_name no) (do_not_autoplace no) (effects (font (size 1.27 1.27))))
  (pin "1"))
 (junction
  (at 187.96 116.84)
  (diameter 0)
  (color 0 0 0 0))
 (junction
  (at 245.11 106.68)
  (diameter 0)
  (color 0 0 0 0))
 (junction
  (at 245.11 116.84)
  (diameter 0)
  (color 0 0 0 0))
 (junction
  (at 254 101.6)
  (diameter 0)
  (color 0 0 0 0))
 (rectangle
  (start 148.59 44.45)
  (end 300.99 143.51)
  (stroke (width 0.254) (type dash))
  (fill (type none)))
 (text "Black Pill STM32F411"
  (exclude_from_sim no)
  (at 149.86 45.72 0)
  (effects (font (size 1.905 1.905)
    (bold yes)) (justify left top)))
 (rectangle
  (start 309.88 44.45)
  (end 361.95 78.74)
  (stroke (width 0.254) (type dash))
  (fill (type none)))
 (text "Program port"
  (exclude_from_sim no)
  (at 311.15 45.72 0)
  (effects (font (size 1.905 1.905)
    (bold yes)) (justify left top)))
 (wire
  (pts (xy 195.58 106.68) (xy 193.04 106.68))
  (stroke (width 0) (type default)))
 (wire
  (pts (xy 226.06 63.5) (xy 228.6 63.5))
  (stroke (width 0) (type default)))
 (wire
  (pts (xy 226.06 111.76) (xy 228.6 111.76))
  (stroke (width 0) (type default)))
 (wire
  (pts (xy 195.58 109.22) (xy 182.88 109.22))
  (stroke (width 0) (type default)))
 (wire
  (pts (xy 226.06 106.68) (xy 245.11 106.68))
  (stroke (width 0) (type default)))
 (wire
  (pts (xy 245.11 106.68) (xy 245.11 116.84))
  (stroke (width 0) (type default)))
 (wire
  (pts (xy 226.06 109.22) (xy 233.68 109.22))
  (stroke (width 0) (type default)))
 (wire
  (pts (xy 226.06 116.84) (xy 245.11 116.84))
  (stroke (width 0) (type default)))
 (wire
  (pts (xy 226.06 124.46) (xy 240.03 124.46))
  (stroke (width 0) (type default)))
 (wire
  (pts (xy 226.06 119.38) (xy 231.14 119.38))
  (stroke (width 0) (type default)))
 (wire
  (pts (xy 226.06 121.92) (xy 231.14 121.92))
  (stroke (width 0) (type default)))
 (wire
  (pts (xy 240.03 124.46) (xy 240.03 127))
  (stroke (width 0) (type default)))
 (wire
  (pts (xy 226.06 101.6) (xy 254 101.6))
  (stroke (width 0) (type default)))
 (wire
  (pts (xy 254 101.6) (xy 259.08 101.6))
  (stroke (width 0) (type default)))
 (wire
  (pts (xy 195.58 116.84) (xy 187.96 116.84))
  (stroke (width 0) (type default)))
 (wire
  (pts (xy 187.96 116.84) (xy 172.72 116.84))
  (stroke (width 0) (type default)))
 (wire
  (pts (xy 187.96 116.84) (xy 187.96 121.92))
  (stroke (width 0) (type default)))
 (wire
  (pts (xy 195.58 63.5) (xy 193.04 63.5))
  (stroke (width 0) (type default)))
 (wire
  (pts (xy 195.58 66.04) (xy 193.04 66.04))
  (stroke (width 0) (type default)))
 (wire
  (pts (xy 226.06 66.04) (xy 228.6 66.04))
  (stroke (width 0) (type default)))
 (wire
  (pts (xy 195.58 68.58) (xy 193.04 68.58))
  (stroke (width 0) (type default)))
 (wire
  (pts (xy 226.06 68.58) (xy 228.6 68.58))
  (stroke (width 0) (type default)))
 (wire
  (pts (xy 195.58 71.12) (xy 193.04 71.12))
  (stroke (width 0) (type default)))
 (wire
  (pts (xy 226.06 71.12) (xy 228.6 71.12))
  (stroke (width 0) (type default)))
 (wire
  (pts (xy 195.58 73.66) (xy 193.04 73.66))
  (stroke (width 0) (type default)))
 (wire
  (pts (xy 226.06 73.66) (xy 228.6 73.66))
  (stroke (width 0) (type default)))
 (wire
  (pts (xy 195.58 76.2) (xy 193.04 76.2))
  (stroke (width 0) (type default)))
 (wire
  (pts (xy 226.06 76.2) (xy 228.6 76.2))
  (stroke (width 0) (type default)))
 (wire
  (pts (xy 195.58 78.74) (xy 193.04 78.74))
  (stroke (width 0) (type default)))
 (wire
  (pts (xy 226.06 78.74) (xy 228.6 78.74))
  (stroke (width 0) (type default)))
 (wire
  (pts (xy 195.58 81.28) (xy 193.04 81.28))
  (stroke (width 0) (type default)))
 (wire
  (pts (xy 226.06 81.28) (xy 228.6 81.28))
  (stroke (width 0) (type default)))
 (wire
  (pts (xy 195.58 83.82) (xy 193.04 83.82))
  (stroke (width 0) (type default)))
 (wire
  (pts (xy 226.06 83.82) (xy 228.6 83.82))
  (stroke (width 0) (type default)))
 (wire
  (pts (xy 195.58 86.36) (xy 193.04 86.36))
  (stroke (width 0) (type default)))
 (wire
  (pts (xy 226.06 86.36) (xy 228.6 86.36))
  (stroke (width 0) (type default)))
 (wire
  (pts (xy 195.58 88.9) (xy 193.04 88.9))
  (stroke (width 0) (type default)))
 (wire
  (pts (xy 226.06 88.9) (xy 228.6 88.9))
  (stroke (width 0) (type default)))
 (wire
  (pts (xy 195.58 91.44) (xy 193.04 91.44))
  (stroke (width 0) (type default)))
 (wire
  (pts (xy 226.06 91.44) (xy 228.6 91.44))
  (stroke (width 0) (type default)))
 (wire
  (pts (xy 195.58 93.98) (xy 193.04 93.98))
  (stroke (width 0) (type default)))
 (wire
  (pts (xy 226.06 93.98) (xy 228.6 93.98))
  (stroke (width 0) (type default)))
 (wire
  (pts (xy 195.58 96.52) (xy 193.04 96.52))
  (stroke (width 0) (type default)))
 (wire
  (pts (xy 226.06 96.52) (xy 228.6 96.52))
  (stroke (width 0) (type default)))
 (wire
  (pts (xy 195.58 99.06) (xy 193.04 99.06))
  (stroke (width 0) (type default)))
 (wire
  (pts (xy 226.06 99.06) (xy 228.6 99.06))
  (stroke (width 0) (type default)))
 (wire
  (pts (xy 195.58 101.6) (xy 193.04 101.6))
  (stroke (width 0) (type default)))
 (wire
  (pts (xy 195.58 104.14) (xy 193.04 104.14))
  (stroke (width 0) (type default)))
 (wire
  (pts (xy 226.06 104.14) (xy 228.6 104.14))
  (stroke (width 0) (type default)))
 (wire
  (pts (xy 187.96 129.54) (xy 187.96 132.08))
  (stroke (width 0) (type default)))
 (wire
  (pts (xy 187.96 132.08) (xy 187.96 134.62))
  (stroke (width 0) (type default)))
 (wire
  (pts (xy 330.2 57.15) (xy 323.85 57.15))
  (stroke (width 0) (type default)))
 (wire
  (pts (xy 330.2 59.69) (xy 323.85 59.69))
  (stroke (width 0) (type default)))
 (wire
  (pts (xy 330.2 62.23) (xy 323.85 62.23))
  (stroke (width 0) (type default)))
 (wire
  (pts (xy 330.2 64.77) (xy 323.85 64.77))
  (stroke (width 0) (type default)))
 (wire
  (pts (xy 330.2 67.31) (xy 327.66 67.31))
  (stroke (width 0) (type default)))
 (wire
  (pts (xy 327.66 67.31) (xy 327.66 69.85))
  (stroke (width 0) (type default)))
 (wire
  (pts (xy 195.58 111.76) (xy 193.04 111.76))
  (stroke (width 0) (type default)))
 (wire
  (pts (xy 193.04 111.76) (xy 193.04 115.57))
  (stroke (width 0) (type default)))
 (wire
  (pts (xy 193.04 115.57) (xy 177.8 115.57))
  (stroke (width 0) (type default)))
 (wire
  (pts (xy 177.8 115.57) (xy 177.8 111.76))
  (stroke (width 0) (type default)))
 (wire
  (pts (xy 240.03 127) (xy 275.59 127))
  (stroke (width 0) (type default)))
 (wire
  (pts (xy 275.59 124.46) (xy 270.51 124.46))
  (stroke (width 0) (type default)))
 (global_label "SWCLK"
  (at 270.51 124.46 180)
  (effects (font (size 1.27 1.27)) (justify right)))
 (wire
  (pts (xy 275.59 121.92) (xy 270.51 121.92))
  (stroke (width 0) (type default)))
 (global_label "SWDIO"
  (at 270.51 121.92 180)
  (effects (font (size 1.27 1.27)) (justify right)))
 (wire
  (pts (xy 275.59 116.84) (xy 270.51 116.84))
  (stroke (width 0) (type default)))
 (global_label "NRST"
  (at 270.51 116.84 180)
  (effects (font (size 1.27 1.27)) (justify right)))
 (wire
  (pts (xy 245.11 116.84) (xy 245.11 119.38))
  (stroke (width 0) (type default)))
 (wire
  (pts (xy 245.11 119.38) (xy 254 119.38))
  (stroke (width 0) (type default)))
 (wire
  (pts (xy 261.62 119.38) (xy 275.59 119.38))
  (stroke (width 0) (type default)))
 (symbol
  (lib_id "Device:R")
  (at 257.81 119.38 90)
  (unit 1)
  (exclude_from_sim no)
  (in_bom yes)
  (on_board yes)
  (dnp no)
  (property "Reference" "R203" (at 257.81 114.3 0) (show_name no) (do_not_autoplace no) (effects (font (size 1.27 1.27))))
  (property "Value" "1k" (at 257.81 123.19 0) (show_name no) (do_not_autoplace no) (effects (font (size 1.27 1.27))))
  (property "Footprint" "" (at 257.81 119.38 0) (hide yes) (show_name no) (do_not_autoplace no) (effects (font (size 1.27 1.27))))
  (property "Datasheet" "" (at 257.81 119.38 0) (hide yes) (show_name no) (do_not_autoplace no) (effects (font (size 1.27 1.27))))
  (property "Description" "Resistor" (at 257.81 119.38 0) (hide yes) (show_name no) (do_not_autoplace no) (effects (font (size 1.27 1.27))))
  (pin "1")
  (pin "2"))
 (symbol
  (lib_id "Connector_Generic:Conn_01x05")
  (at 280.67 121.92 0)
  (mirror x)
  (unit 1)
  (exclude_from_sim no)
  (in_bom yes)
  (on_board yes)
  (dnp no)
  (property "Reference" "J202" (at 279.4 132.08 0) (show_name no) (do_not_autoplace no) (effects (font (size 1.27 1.27))))
  (property "Value" "SWD (GND CLK DIO 3V3sense NRST)" (at 279.4 134.62 0) (show_name no) (do_not_autoplace no) (effects (font (size 1.27 1.27))))
  (property "Footprint" "" (at 280.67 121.92 0) (hide yes) (show_name no) (do_not_autoplace no) (effects (font (size 1.27 1.27))))
  (property "Datasheet" "" (at 280.67 121.92 0) (hide yes) (show_name no) (do_not_autoplace no) (effects (font (size 1.27 1.27))))
  (property "Description" "Generic connector, single row, 01x05, script generated (kicad-library-utils/schlib/autogen/connector/)" (at 280.67 121.92 0) (hide yes) (show_name no) (do_not_autoplace no) (effects (font (size 1.27 1.27))))
  (pin "1")
  (pin "2")
  (pin "3")
  (pin "4")
  (pin "5"))
 (sheet_instances
  (path ""
   (page "1"))))
